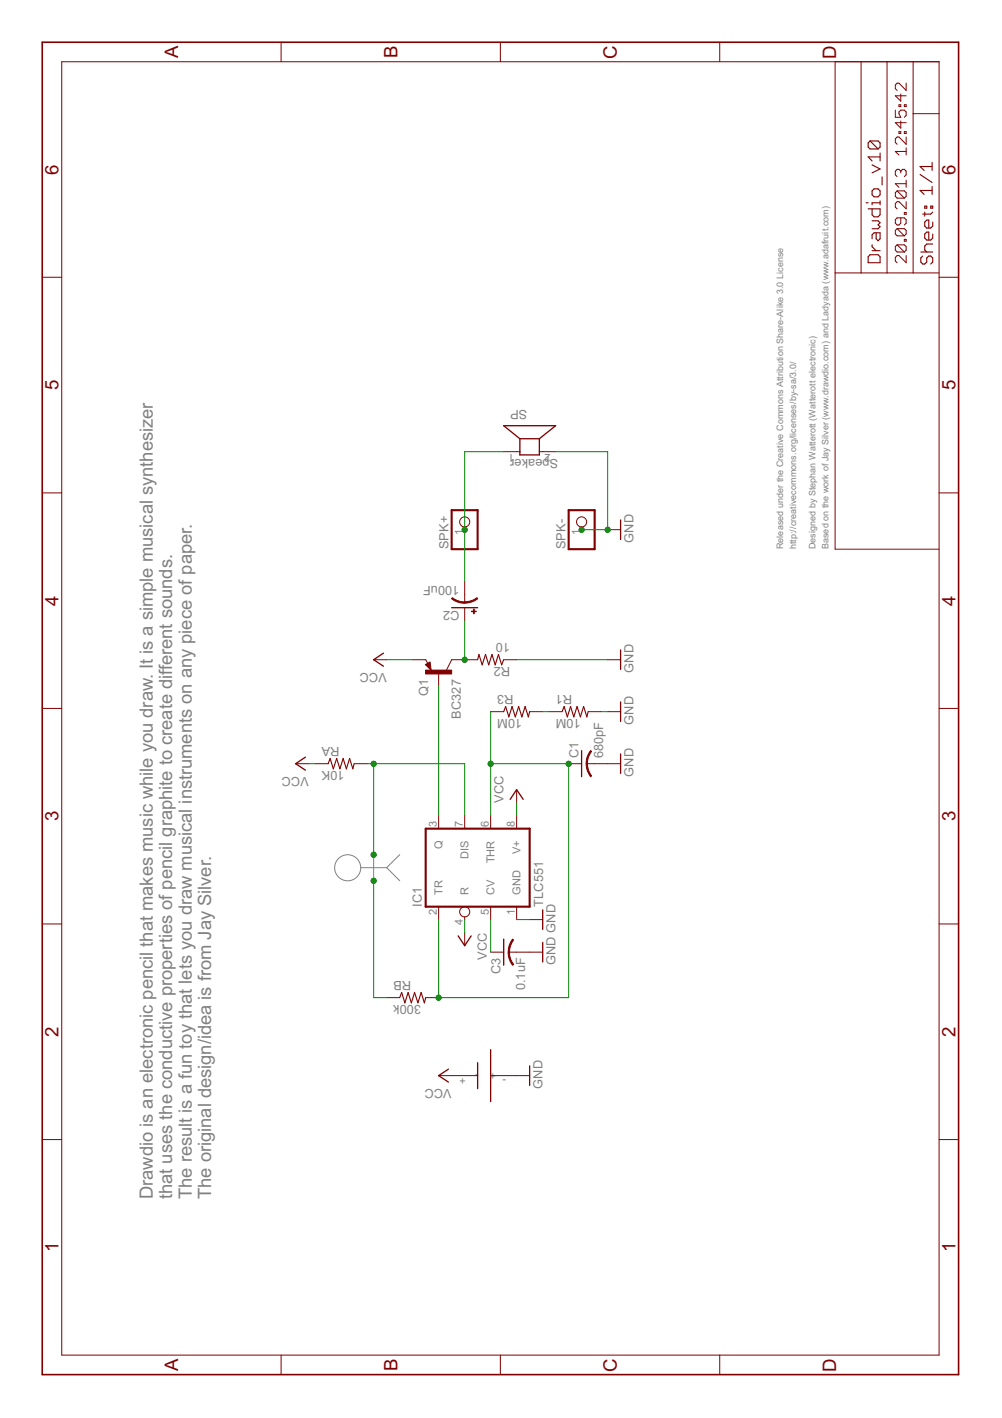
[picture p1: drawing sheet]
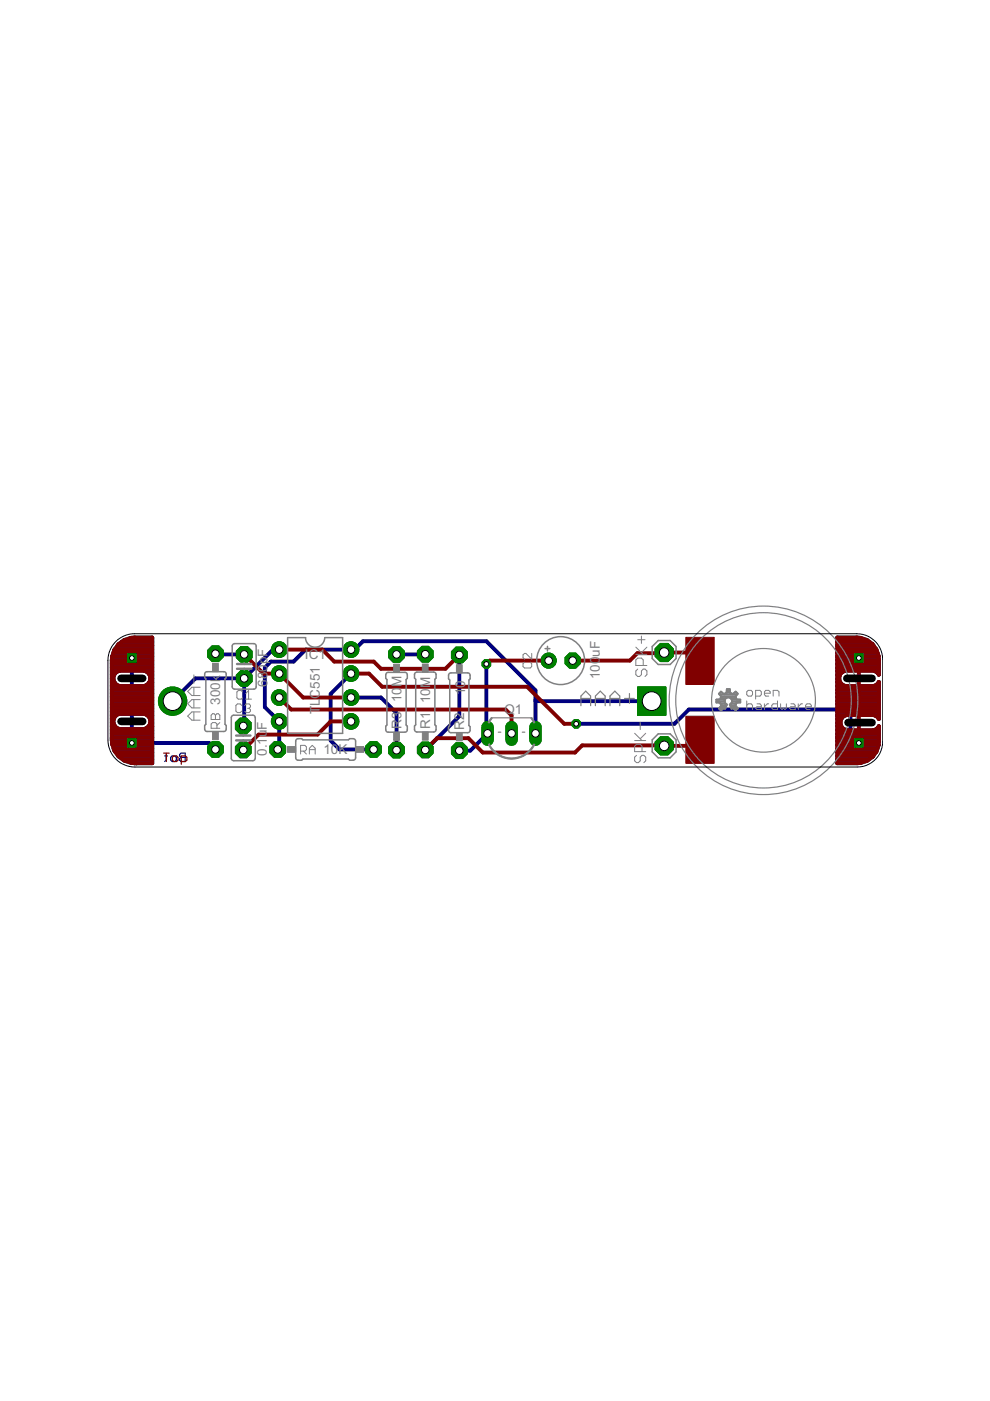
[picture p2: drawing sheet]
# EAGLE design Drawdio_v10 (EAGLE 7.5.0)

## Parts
C1  680pF  C-US025-025X050  [C025-025X050]
C2  100uF  CPOL-USE2.5-5  [E2,5-5]
C3  0.1uF  C-US025-025X050  [C025-025X050]
IC1  TLC551  NE555N  [DIL08]
Q1  BC327  MPS2907A-PNP-TO92-CBE  [TO92-CBE]
R1  10M  R-US_0207/10  [0207/10]
R2  10  R-US_0207/10  [0207/10]
R3  10M  R-US_0207/10  [0207/10]
RA  10K  R-US_0207/10  [0207/10]
RB  300k  R-US_0207/10  [0207/10]
SP  Speaker  PS603SPK  [PS603]
SPK+  PINHD-1X1  [1X01]
SPK-  PINHD-1X1  [1X01]
U$1  AAA  [AAA]

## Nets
GND: C1.2 C3.2 IC1.1(GND) R1.2 R2.1 SP.2 SPK-.1 U$1.-
N$1: C3.1 IC1.5(CV)
N$2: IC1.3(Q) Q1.B
N$3: C2.+ Q1.C R2.2
N$4: C1.1 IC1.2(TR) IC1.6(THR) R3.1 RB.2
N$5: RB.1
N$6: IC1.7(DIS) RA.2
N$7: C2.- SP.1 SPK+.1
N$8: R1.1 R3.2
VCC: IC1.4(R) IC1.8(V+) Q1.E RA.1 U$1.+

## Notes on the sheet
- Drawdio is an electronic pencil that makes music while you draw. It is a simple musical synthesizer 
  that uses the conductive properties of pencil graphite to create different sounds.
  The result is a fun toy that lets you draw musical instruments on any piece of paper.
  The original design/idea is from Jay Silver.
- Released under the Creative Commons Attribution Share-Alike 
  License. http://creativecommons.org/licenses/by-sa/4.0/
  
  Designed by Stephan Watterott (Watterott electronic)
  
  Based on the work of Jay Silver (www.drawdio.com)
  and Ladyada (www.adafruit.com)
